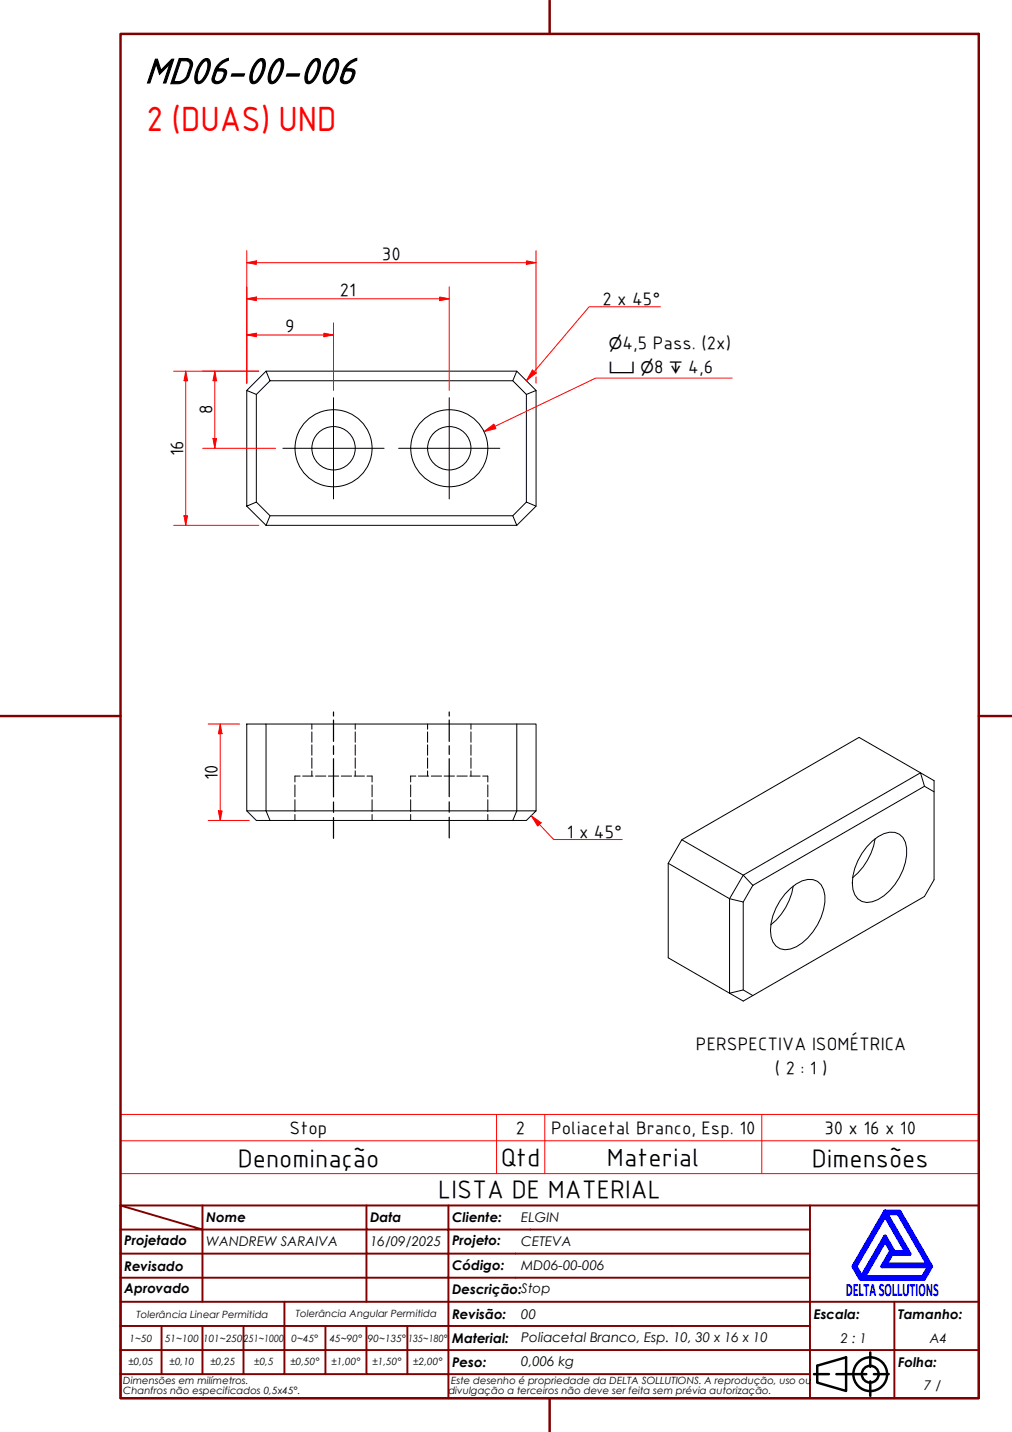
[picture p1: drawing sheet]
<svg xmlns="http://www.w3.org/2000/svg" width="210mm" height="297mm" viewBox="0 0 210 297" stroke-linecap="round" stroke-linejoin="round" font-family="sans-serif">
<!-- layer: Visible (ABNT) -->
<g fill="none" stroke="#000" stroke-width=".21">
<path d="M55.2 77h52l-.8 2h-50.4zM55.2 77l-4 4M56 79l-2.8 2.8M106.4 79l2.8 2.8M107.2 77l4 4M51.2 81l2 .8v22.3l-2 .9zM51.2 105l4 4M53.2 104.1l2.8 2.9M56 107h50.4l.8 2h-52zM106.4 107l2.8-2.9 2 .9-4 4M109.2 104.1v-22.3l2-.8v24M51.2 150.2h4v18h-4z"/>
<path d="M55.2 150.2h56v18M107.2 150.2v18h4l-2 2h-2.8M51.2 168.2l2 2h2.8M55.2 168.2h52l-.8 2h-50.4zM138.6 179.1v19.6l12.7 7.3M141.4 174.2l36.8-21.2 15.5 8.9v20.6l-2 3.5-37.5 21.7-2.9-1.7M141.4 174.2l12.8 7.3-2.9 4.9-12.7-7.3zM180.9 174.5a5.7 5.7 0 0 1 4.7-1.8 3.3 3.3 0 0 1 2.4 3.2 12.1 12.1 0 0 1-5.9 10.7 3.3 3.3 0 0 1-4.8-1 9.5 9.5 0 0 1 1.5-8.6l1-1.4zM181.5 174a13.2 13.2 0 0 1-4.7 8.1M191.7 163.1l2 1.1M151.3 186.4l2.9 .7v18.2l-2.9 .7zM154.2 181.5l36.7-21.2 .8 2.8-35.6 20.5z"/>
<path d="M156.1 183.6l-1.9 3.5M164 184.3a5.6 5.6 0 0 1 4.6-1.8 3.3 3.3 0 0 1 2.5 3.2 12.2 12.2 0 0 1-5.9 10.7 3.4 3.4 0 0 1-4.9-1 9.5 9.5 0 0 1 1.5-8.6l1-1.4zM164.5 183.8a12.8 12.8 0 0 1-4.6 8M154.2 205.3l1.9 1.2"/>
<circle cx="69.2" cy="93" r="4.5"/>
<circle cx="69.2" cy="93" r="8"/>
<circle cx="93.2" cy="93" r="4.5"/>
<circle cx="93.2" cy="93" r="8"/>
</g>
<!-- layer: Hidden (ABNT) -->
<g fill="none" stroke="#000" stroke-width=".21">
<path d="M64.7 150.2v1.1M64.7 151.8v2.2M64.7 154.5v2.2M64.7 157.2v2.2M64.7 159.9v1.1M73.7 150.2v1.1M73.7 151.8v2.2M73.7 154.5v2.2M73.7 157.2v2.2M73.7 159.9v1.1M88.7 150.2v1.1M88.7 151.8v2.2"/>
<path d="M88.7 154.5v2.2M88.7 157.2v2.2M88.7 159.9v1.1M97.7 150.2v1.1M97.7 151.8v2.2M97.7 154.5v2.2M97.7 157.2v2.2M97.7 159.9v1.1M61.2 162.8v2.5M61.2 165.9v2.4M61.2 169v1.2M62.3 161h-1.1v1.2"/>
<path d="M62.8 161h2.1M65.4 161h2.2M68.1 161h2.2M70.8 161h2.1M73.4 161h2.2M76.1 161h1.1v1.2M77.2 162.8v2.5M77.2 165.9v2.4M77.2 169v1.2M85.2 162.8v2.5M85.2 165.9v2.4M85.2 169v1.2"/>
<path d="M86.3 161h-1.1v1.2M86.8 161h2.1M89.5 161h2.1M92.1 161h2.2M94.8 161h2.1M97.5 161h2.1M100.1 161h1.1v1.2M101.2 162.8v2.5M101.2 165.9v2.4M101.2 169v1.2"/>
</g>
<path d="M25 236.6h178v-5.4h-178v12.2M103 231.2v12.2M113 231.2v12.2M158 231.2v12.2M203 236.6v6.8h-178M25 243.4v6.6h178v-6.6" fill="none" stroke="#f00" stroke-width=".21"/>
<!-- layer: Borda A3/A4 (ABNT) -->
<path d="M25 7h178v283h-178zM114 0v7M0 148.5h25M203 148.5h7M114 290v7" fill="none" stroke="#800000" stroke-width=".51"/>
<path d="M183.6 257.3l1.2 2.2-1.8 3.2h9.7l-1.3 2.2h-12.2zM183.6 252.1l4.4 7.6h-2.6l-1.8-3.2-4.9 8.4-1.3-2.2zM183.6 251.3h3l6.5 11.4-1.5 2.6h-13.1l-1.5-2.6zM183.8 251.7h2.5l6.2 10.6h-8.8l1.3-2.2h3.7zM185 259.7h.2l-.1 .2z" fill="none" stroke="#00f" stroke-width=".8"/>
<!-- layer: 0 -->
<path d="M178.5 265.3h13.1" fill="none" stroke="#000" stroke-width=".21"/>
<g fill="none" stroke="#800000" stroke-width=".4">
<path d="M25 250l17 5h-17M25 250h178v40h-178zM42 255h34v5h17M42 255v15M42 250v5M76 250v5h17v5M93 250v5h75M168 250v20h-143M25 260h51v10M25 275h17M33.5 275v10M50.5 275h-8.5v10"/>
<path d="M59 270v15h-8.5M67.5 275v10h-8.5M76 275v10h8.5M84.5 275v10M93 275h-42.5v10M93 260v5h-68M93 275v10h75M93 260h75M93 275h75M168 265h-75v10M185.5 270v10h17.5M203 270h-35v10h17.5v10"/>
<path d="M25 285h25.5M25 280h143v10M67.5 285h8.5M84.5 285h8.5v5"/>
</g>
<g fill="none" stroke="#000" stroke-width=".51">
<path d="M168.8 285h3.1M169.5 283.3l6-1.8v7l-6-1.7zM173.5 285h6.2M180.5 280.5v3M180.5 286.5v3M181.3 285h3"/>
<circle cx="180.5" cy="285" r="3.5"/>
<circle cx="180.5" cy="285" r="1.75"/>
</g>
<path d="M51.2 54.5h2" fill="none" stroke="#f00" stroke-width=".21"/>
<path d="M51.2 54.5l2-.4v.7z" fill="#f00"/>
<path d="M51.2 54.5l2-.4v.7zM109.2 54.5h2" fill="none" stroke="#f00" stroke-width=".21"/>
<path d="M109.2 54.1l2 .4-2 .3z" fill="#f00"/>
<path d="M51.2 52v27.5M53.2 54.5h56M109.2 54.1l2 .4-2 .3zM111.2 52v25.5M38.5 77v2M111.2 78.2v1.3" fill="none" stroke="#f00" stroke-width=".21"/>
<path d="M38.5 77l.4 2h-.7z" fill="#f00"/>
<path d="M38.5 77l.4 2h-.7zM38.5 107v2" fill="none" stroke="#f00" stroke-width=".21"/>
<path d="M38.2 107h.7l-.4 2z" fill="#f00"/>
<path d="M36 77h17.7M38.5 79v28M51.2 69.5h2M36 109h17.7M38.2 107h.7l-.4 2z" fill="none" stroke="#f00" stroke-width=".21"/>
<!-- layer: Marca de centro (ISO) -->
<path d="M58.7 93h21M69.2 82.5v21M82.7 93h21M93.2 82.5v21" fill="none" stroke="#000" stroke-width=".21"/>
<path d="M51.2 69.5l2-.4v.8z" fill="#f00"/>
<path d="M51.2 69.5l2-.4v.8zM67.2 69.5h2" fill="none" stroke="#f00" stroke-width=".21"/>
<path d="M67.2 69.1l2 .4-2 .4z" fill="#f00"/>
<path d="M51.2 67v12.5M51.2 62h2M53.2 69.5h14M67.2 69.1l2 .4-2 .4zM69.2 67v14" fill="none" stroke="#f00" stroke-width=".21"/>
<path d="M51.2 62l2-.4v.8z" fill="#f00"/>
<path d="M51.2 62l2-.4v.8zM91.2 62h2" fill="none" stroke="#f00" stroke-width=".21"/>
<path d="M91.2 61.6l2 .4-2 .4z" fill="#f00"/>
<path d="M51.2 59.5v20M93.2 59.5v21.5M53.2 62h38M91.2 61.6l2 .4-2 .4z" fill="none" stroke="#f00" stroke-width=".21"/>
<path d="M102.7 88.4l-2.3 1.1" fill="none" stroke="#f00" stroke-width=".21"/>
<path d="M100.4 89.5l2-1.5 .5 .9z" fill="#f00"/>
<path d="M110.8 77.1l-1.6 1.9M151.9 78.4h-28.4l-20.8 10M100.4 89.5l2-1.5 .5 .9z" fill="none" stroke="#f00" stroke-width=".21"/>
<path d="M110.4 76.8l.8 .6-2 1.6z" fill="#f00"/>
<path d="M110.4 76.8l.8 .6-2 1.6zM137 63.6h-14.8l-11.4 13.5M110.2 169.2l1.7 1.8" fill="none" stroke="#f00" stroke-width=".21"/>
<path d="M110.2 169.2l2 1.5-.7 .7z" fill="#f00"/>
<path d="M110.2 169.2l2 1.5-.7 .7zM111.9 171l3 3.1h14.2" fill="none" stroke="#f00" stroke-width=".21"/>
<path d="M45.7 168.2v2" fill="none" stroke="#f00" stroke-width=".21"/>
<path d="M45.3 168.2h.8l-.4 2z" fill="#f00"/>
<path d="M45.7 150.2v2M45.3 168.2h.8l-.4 2z" fill="none" stroke="#f00" stroke-width=".21"/>
<path d="M45.7 150.2l.4 2h-.8z" fill="#f00"/>
<path d="M44.6 77v2M43.2 150.2h6.5M45.7 150.2l.4 2h-.8zM45.7 152.2v16M43.2 170.2h8.5" fill="none" stroke="#f00" stroke-width=".21"/>
<!-- layer: Eixo de trabalho (ISO) -->
<path d="M69.2 147.7v.8M69.2 149.4v4.4M69.2 154.7v1.8M69.2 157.4v7.9M93.2 147.7v.8M93.2 149.4v4.4M93.2 154.7v1.8M93.2 157.4v7.9M69.2 166.4v2.1M69.2 169.6v4.3M93.2 166.3v2.2M93.2 169.5v4.3" fill="none" stroke="#000" stroke-width=".25"/>
<path d="M44.6 77l.3 2h-.7z" fill="#f00"/>
<path d="M44.6 77l.3 2h-.7zM44.6 91v2" fill="none" stroke="#f00" stroke-width=".21"/>
<path d="M44.2 91h.7l-.3 2z" fill="#f00"/>
<path d="M42.1 77h11.6M44.6 79v12M42.1 93h15.1M44.2 91h.7l-.3 2z" fill="none" stroke="#f00" stroke-width=".21"/>
<text font-size="81.9" fill="#fff" x="188.7" y="289">.</text>
<text font-size="8.1" x="30" y="17.3">MD06-00-006</text>
<text font-size="7" fill="#f00" x="30.4" y="27.1">2 (DUAS) UND</text>
<g font-size="5.4">
<text x="49.3" y="242">Denominação</text>
<text x="103.9" y="241.8">Qtd</text>
<text x="125.9" y="241.8">Material</text>
<text x="168.4" y="242">Dimensões</text>
<text x="90.9" y="248.5">LISTA DE MATERIAL</text>
</g>
<g font-size="3.9">
<text x="79.2" y="53.9">30</text>
<text x="70.5" y="61.4">21</text>
<text x="124.9" y="63.3">2 x 45°</text>
<text x="59.2" y="68.9">9</text>
<text x="129.1" y="72.3">4,5 Pass. (2x)</text>
<text x="135.7" y="77.3">8</text>
<text x="142.8" y="77.3">4,6</text>
<text x="44" y="86" transform="rotate(-90 44 86)">8</text>
<text x="38" y="94.7" transform="rotate(-90 38 94.7)">16</text>
<text x="45.1" y="161.9" transform="rotate(-90 45.1 161.9)">10</text>
<text x="117.6" y="173.8">1 x 45°</text>
<text x="144.3" y="217.9">PERSPECTIVA ISOMÉTRICA</text>
<text x="160.7" y="222.8">( 2 : 1 )</text>
<text x="60.1" y="235.2">Stop</text>
<text x="107" y="235.2">2</text>
<text x="114.3" y="235.2">Poliacetal Branco, Esp. 10</text>
<text x="171" y="235.2">30 x 16 x 10</text>
</g>
<text font-size="3.9" fill="#00f" x="175.4" y="268.8">DELTASOLLUTIONS</text>
<g font-size="3.3">
<text x="126.3" y="72.3">⌀</text>
<text x="126.3" y="77.3">⌴ ⌀</text>
<text x="138.7" y="77.3">↧</text>
</g>
<g font-size="2.8">
<text x="42.8" y="253.5">Nome</text>
<text x="76.8" y="253.5">Data</text>
<text x="93.8" y="253.6">Cliente:</text>
<text x="108.1" y="253.5">ELGIN</text>
<text x="25.8" y="263.6">Revisado</text>
<text x="25.8" y="258.3">Projetado</text>
<text x="42.8" y="258.5">WANDREW SARAIVA</text>
<text x="76.8" y="258.4">16/09/2025</text>
<text x="93.8" y="263.4">Código:</text>
<text x="93.8" y="258.3">Projeto:</text>
<text x="108.1" y="263.5">MD06-00-006</text>
<text x="108.1" y="258.5">CETEVA</text>
<text x="25.8" y="268.3">Aprovado</text>
<text x="93.8" y="268.3">Descrição:Stop</text>
<text x="93.8" y="273.6">Revisão:</text>
<text x="108.1" y="273.5">00</text>
<text x="168.8" y="273.5">Escala:</text>
<text x="186.3" y="273.5">Tamanho:</text>
<text x="93.8" y="278.6">Material:</text>
<text x="108.1" y="278.3">Poliacetal Branco, Esp. 10, 30 x 16 x 10</text>
<text x="174.4" y="278.5">2 : 1</text>
<text x="192.8" y="278.6">A4</text>
<text x="93.8" y="283.5">Peso:</text>
<text x="108.1" y="283.3">0,006 kg</text>
<text x="186.3" y="283.5">Folha:</text>
<text x="191.7" y="288.4">7 / 7</text>
</g>
<g font-size="2.1">
<text x="28.3" y="273.3">Tolerância Linear Permitida</text>
<text x="61.4" y="273.1">Tolerância Angular Permitida</text>
<text x="26.9" y="278.3">1~50</text>
<text x="34.2" y="278.3">51~100</text>
<text x="42.1" y="278.3">101~250</text>
<text x="50.5" y="278.3">251~1000</text>
<text x="60.5" y="278.3">0~45°</text>
<text x="68.4" y="278.3">45~90°</text>
<text x="76.3" y="278.3">90~135°</text>
<text x="84.7" y="278.3">135~180°</text>
<text x="25.6" y="287.1">Dimensões em milímetros.</text>
<text x="26.6" y="283.2">±0,05</text>
<text x="35.2" y="283.2">±0,10</text>
<text x="43.6" y="283.2">±0,25</text>
<text x="52.7" y="283.2">±0,5</text>
<text x="60.2" y="283.2">±0,50°</text>
<text x="68.7" y="283.2">±1,00°</text>
<text x="77.2" y="283.2">±1,50°</text>
<text x="85.7" y="283.2">±2,00°</text>
<text x="93.6" y="287.1">Este desenho é propriedade da DELTA SOLLUTIONS. A reprodução, uso ou</text>
<text x="25.6" y="289.2">Chanfros não especificados 0,5x45°.</text>
<text x="93" y="289.2">divulgação a terceiros não deve ser feita sem prévia autorização.</text>
</g>
</svg>
